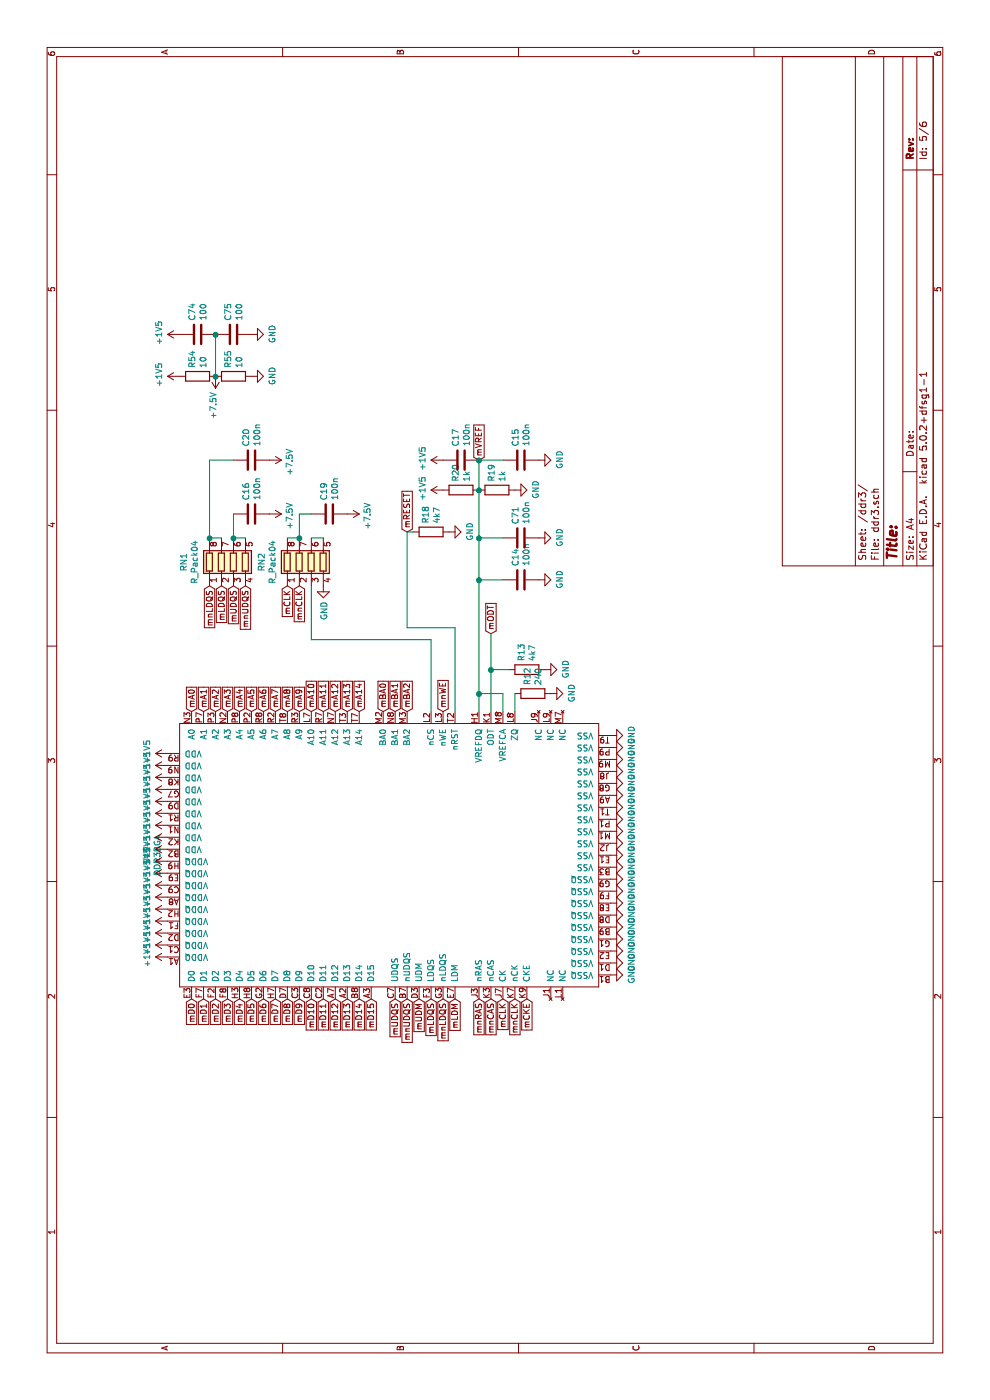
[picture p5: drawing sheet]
EESchema Schematic File Version 4
LIBS:fpga_adda-cache
EELAYER 26 0
EELAYER END
$Descr A4 11693 8268
encoding utf-8
Sheet 5 6
Title ""
Date ""
Rev ""
Comp ""
Comment1 ""
Comment2 ""
Comment3 ""
Comment4 ""
$EndDescr
$Comp
L fpga_adda:DDR3BGA U10
U 1 1
P 4250 2750
F 0 "U10" H 4550 4278 50  0000 C CNN
F 1 "DDR3BGA" H 4550 4187 50  0000 C CNN
F 2 "adda:ddr3bga" H 4250 2750 50  0001 C CNN
F 3 "" H 4250 2750 50  0001 C CNN
	1    4250 2750
	1    0    0    -1  
$EndComp
$Comp
L power:GND #PWR0246
U 1 1
P 3550 5100
F 0 "#PWR0246" H 3550 4850 50  0001 C CNN
F 1 "GND" H 3555 4927 50  0000 C CNN
F 2 "" H 3550 5100 50  0001 C CNN
F 3 "" H 3550 5100 50  0001 C CNN
	1    3550 5100
	1    0    0    -1  
$EndComp
$Comp
L power:GND #PWR0247
U 1 1
P 3650 5100
F 0 "#PWR0247" H 3650 4850 50  0001 C CNN
F 1 "GND" H 3655 4927 50  0000 C CNN
F 2 "" H 3650 5100 50  0001 C CNN
F 3 "" H 3650 5100 50  0001 C CNN
	1    3650 5100
	1    0    0    -1  
$EndComp
$Comp
L power:GND #PWR0249
U 1 1
P 3750 5100
F 0 "#PWR0249" H 3750 4850 50  0001 C CNN
F 1 "GND" H 3755 4927 50  0000 C CNN
F 2 "" H 3750 5100 50  0001 C CNN
F 3 "" H 3750 5100 50  0001 C CNN
	1    3750 5100
	1    0    0    -1  
$EndComp
$Comp
L power:GND #PWR0251
U 1 1
P 3850 5100
F 0 "#PWR0251" H 3850 4850 50  0001 C CNN
F 1 "GND" H 3855 4927 50  0000 C CNN
F 2 "" H 3850 5100 50  0001 C CNN
F 3 "" H 3850 5100 50  0001 C CNN
	1    3850 5100
	1    0    0    -1  
$EndComp
$Comp
L power:GND #PWR0253
U 1 1
P 3950 5100
F 0 "#PWR0253" H 3950 4850 50  0001 C CNN
F 1 "GND" H 3955 4927 50  0000 C CNN
F 2 "" H 3950 5100 50  0001 C CNN
F 3 "" H 3950 5100 50  0001 C CNN
	1    3950 5100
	1    0    0    -1  
$EndComp
$Comp
L power:GND #PWR0255
U 1 1
P 4050 5100
F 0 "#PWR0255" H 4050 4850 50  0001 C CNN
F 1 "GND" H 4055 4927 50  0000 C CNN
F 2 "" H 4050 5100 50  0001 C CNN
F 3 "" H 4050 5100 50  0001 C CNN
	1    4050 5100
	1    0    0    -1  
$EndComp
$Comp
L power:GND #PWR0257
U 1 1
P 4150 5100
F 0 "#PWR0257" H 4150 4850 50  0001 C CNN
F 1 "GND" H 4155 4927 50  0000 C CNN
F 2 "" H 4150 5100 50  0001 C CNN
F 3 "" H 4150 5100 50  0001 C CNN
	1    4150 5100
	1    0    0    -1  
$EndComp
$Comp
L power:GND #PWR0259
U 1 1
P 4250 5100
F 0 "#PWR0259" H 4250 4850 50  0001 C CNN
F 1 "GND" H 4255 4927 50  0000 C CNN
F 2 "" H 4250 5100 50  0001 C CNN
F 3 "" H 4250 5100 50  0001 C CNN
	1    4250 5100
	1    0    0    -1  
$EndComp
$Comp
L power:GND #PWR0261
U 1 1
P 4350 5100
F 0 "#PWR0261" H 4350 4850 50  0001 C CNN
F 1 "GND" H 4355 4927 50  0000 C CNN
F 2 "" H 4350 5100 50  0001 C CNN
F 3 "" H 4350 5100 50  0001 C CNN
	1    4350 5100
	1    0    0    -1  
$EndComp
$Comp
L power:GND #PWR0263
U 1 1
P 4450 5100
F 0 "#PWR0263" H 4450 4850 50  0001 C CNN
F 1 "GND" H 4455 4927 50  0000 C CNN
F 2 "" H 4450 5100 50  0001 C CNN
F 3 "" H 4450 5100 50  0001 C CNN
	1    4450 5100
	1    0    0    -1  
$EndComp
$Comp
L power:GND #PWR0265
U 1 1
P 4550 5100
F 0 "#PWR0265" H 4550 4850 50  0001 C CNN
F 1 "GND" H 4555 4927 50  0000 C CNN
F 2 "" H 4550 5100 50  0001 C CNN
F 3 "" H 4550 5100 50  0001 C CNN
	1    4550 5100
	1    0    0    -1  
$EndComp
$Comp
L power:GND #PWR0267
U 1 1
P 4650 5100
F 0 "#PWR0267" H 4650 4850 50  0001 C CNN
F 1 "GND" H 4655 4927 50  0000 C CNN
F 2 "" H 4650 5100 50  0001 C CNN
F 3 "" H 4650 5100 50  0001 C CNN
	1    4650 5100
	1    0    0    -1  
$EndComp
$Comp
L power:GND #PWR0269
U 1 1
P 4750 5100
F 0 "#PWR0269" H 4750 4850 50  0001 C CNN
F 1 "GND" H 4755 4927 50  0000 C CNN
F 2 "" H 4750 5100 50  0001 C CNN
F 3 "" H 4750 5100 50  0001 C CNN
	1    4750 5100
	1    0    0    -1  
$EndComp
$Comp
L power:GND #PWR0271
U 1 1
P 4850 5100
F 0 "#PWR0271" H 4850 4850 50  0001 C CNN
F 1 "GND" H 4855 4927 50  0000 C CNN
F 2 "" H 4850 5100 50  0001 C CNN
F 3 "" H 4850 5100 50  0001 C CNN
	1    4850 5100
	1    0    0    -1  
$EndComp
$Comp
L power:GND #PWR0273
U 1 1
P 4950 5100
F 0 "#PWR0273" H 4950 4850 50  0001 C CNN
F 1 "GND" H 4955 4927 50  0000 C CNN
F 2 "" H 4950 5100 50  0001 C CNN
F 3 "" H 4950 5100 50  0001 C CNN
	1    4950 5100
	1    0    0    -1  
$EndComp
$Comp
L power:GND #PWR0275
U 1 1
P 5050 5100
F 0 "#PWR0275" H 5050 4850 50  0001 C CNN
F 1 "GND" H 5055 4927 50  0000 C CNN
F 2 "" H 5050 5100 50  0001 C CNN
F 3 "" H 5050 5100 50  0001 C CNN
	1    5050 5100
	1    0    0    -1  
$EndComp
$Comp
L power:GND #PWR0277
U 1 1
P 5150 5100
F 0 "#PWR0277" H 5150 4850 50  0001 C CNN
F 1 "GND" H 5155 4927 50  0000 C CNN
F 2 "" H 5150 5100 50  0001 C CNN
F 3 "" H 5150 5100 50  0001 C CNN
	1    5150 5100
	1    0    0    -1  
$EndComp
$Comp
L power:GND #PWR0279
U 1 1
P 5250 5100
F 0 "#PWR0279" H 5250 4850 50  0001 C CNN
F 1 "GND" H 5255 4927 50  0000 C CNN
F 2 "" H 5250 5100 50  0001 C CNN
F 3 "" H 5250 5100 50  0001 C CNN
	1    5250 5100
	1    0    0    -1  
$EndComp
$Comp
L power:GND #PWR0281
U 1 1
P 5350 5100
F 0 "#PWR0281" H 5350 4850 50  0001 C CNN
F 1 "GND" H 5355 4927 50  0000 C CNN
F 2 "" H 5350 5100 50  0001 C CNN
F 3 "" H 5350 5100 50  0001 C CNN
	1    5350 5100
	1    0    0    -1  
$EndComp
$Comp
L power:GND #PWR0283
U 1 1
P 5450 5100
F 0 "#PWR0283" H 5450 4850 50  0001 C CNN
F 1 "GND" H 5455 4927 50  0000 C CNN
F 2 "" H 5450 5100 50  0001 C CNN
F 3 "" H 5450 5100 50  0001 C CNN
	1    5450 5100
	1    0    0    -1  
$EndComp
$Comp
L power:GND #PWR0284
U 1 1
P 5550 5100
F 0 "#PWR0284" H 5550 4850 50  0001 C CNN
F 1 "GND" H 5555 4927 50  0000 C CNN
F 2 "" H 5550 5100 50  0001 C CNN
F 3 "" H 5550 5100 50  0001 C CNN
	1    5550 5100
	1    0    0    -1  
$EndComp
$Comp
L power:+1V5 #PWR0282
U 1 1
P 5400 1400
F 0 "#PWR0282" H 5400 1250 50  0001 C CNN
F 1 "+1V5" H 5415 1573 50  0000 C CNN
F 2 "" H 5400 1400 50  0001 C CNN
F 3 "" H 5400 1400 50  0001 C CNN
	1    5400 1400
	1    0    0    -1  
$EndComp
$Comp
L power:+1V5 #PWR0280
U 1 1
P 5300 1400
F 0 "#PWR0280" H 5300 1250 50  0001 C CNN
F 1 "+1V5" H 5315 1573 50  0000 C CNN
F 2 "" H 5300 1400 50  0001 C CNN
F 3 "" H 5300 1400 50  0001 C CNN
	1    5300 1400
	1    0    0    -1  
$EndComp
$Comp
L power:+1V5 #PWR0278
U 1 1
P 5200 1400
F 0 "#PWR0278" H 5200 1250 50  0001 C CNN
F 1 "+1V5" H 5215 1573 50  0000 C CNN
F 2 "" H 5200 1400 50  0001 C CNN
F 3 "" H 5200 1400 50  0001 C CNN
	1    5200 1400
	1    0    0    -1  
$EndComp
$Comp
L power:+1V5 #PWR0276
U 1 1
P 5100 1400
F 0 "#PWR0276" H 5100 1250 50  0001 C CNN
F 1 "+1V5" H 5115 1573 50  0000 C CNN
F 2 "" H 5100 1400 50  0001 C CNN
F 3 "" H 5100 1400 50  0001 C CNN
	1    5100 1400
	1    0    0    -1  
$EndComp
$Comp
L power:+1V5 #PWR0274
U 1 1
P 5000 1400
F 0 "#PWR0274" H 5000 1250 50  0001 C CNN
F 1 "+1V5" H 5015 1573 50  0000 C CNN
F 2 "" H 5000 1400 50  0001 C CNN
F 3 "" H 5000 1400 50  0001 C CNN
	1    5000 1400
	1    0    0    -1  
$EndComp
$Comp
L power:+1V5 #PWR0272
U 1 1
P 4900 1400
F 0 "#PWR0272" H 4900 1250 50  0001 C CNN
F 1 "+1V5" H 4915 1573 50  0000 C CNN
F 2 "" H 4900 1400 50  0001 C CNN
F 3 "" H 4900 1400 50  0001 C CNN
	1    4900 1400
	1    0    0    -1  
$EndComp
$Comp
L power:+1V5 #PWR0270
U 1 1
P 4800 1400
F 0 "#PWR0270" H 4800 1250 50  0001 C CNN
F 1 "+1V5" H 4815 1573 50  0000 C CNN
F 2 "" H 4800 1400 50  0001 C CNN
F 3 "" H 4800 1400 50  0001 C CNN
	1    4800 1400
	1    0    0    -1  
$EndComp
$Comp
L power:+1V5 #PWR0268
U 1 1
P 4700 1400
F 0 "#PWR0268" H 4700 1250 50  0001 C CNN
F 1 "+1V5" H 4715 1573 50  0000 C CNN
F 2 "" H 4700 1400 50  0001 C CNN
F 3 "" H 4700 1400 50  0001 C CNN
	1    4700 1400
	1    0    0    -1  
$EndComp
$Comp
L power:+1V5 #PWR0266
U 1 1
P 4600 1400
F 0 "#PWR0266" H 4600 1250 50  0001 C CNN
F 1 "+1V5" H 4615 1573 50  0000 C CNN
F 2 "" H 4600 1400 50  0001 C CNN
F 3 "" H 4600 1400 50  0001 C CNN
	1    4600 1400
	1    0    0    -1  
$EndComp
$Comp
L power:+1V5 #PWR0264
U 1 1
P 4500 1400
F 0 "#PWR0264" H 4500 1250 50  0001 C CNN
F 1 "+1V5" H 4515 1573 50  0000 C CNN
F 2 "" H 4500 1400 50  0001 C CNN
F 3 "" H 4500 1400 50  0001 C CNN
	1    4500 1400
	1    0    0    -1  
$EndComp
$Comp
L power:+1V5 #PWR0262
U 1 1
P 4400 1400
F 0 "#PWR0262" H 4400 1250 50  0001 C CNN
F 1 "+1V5" H 4415 1573 50  0000 C CNN
F 2 "" H 4400 1400 50  0001 C CNN
F 3 "" H 4400 1400 50  0001 C CNN
	1    4400 1400
	1    0    0    -1  
$EndComp
$Comp
L power:+1V5 #PWR0260
U 1 1
P 4300 1400
F 0 "#PWR0260" H 4300 1250 50  0001 C CNN
F 1 "+1V5" H 4315 1573 50  0000 C CNN
F 2 "" H 4300 1400 50  0001 C CNN
F 3 "" H 4300 1400 50  0001 C CNN
	1    4300 1400
	1    0    0    -1  
$EndComp
$Comp
L power:+1V5 #PWR0258
U 1 1
P 4200 1400
F 0 "#PWR0258" H 4200 1250 50  0001 C CNN
F 1 "+1V5" H 4215 1573 50  0000 C CNN
F 2 "" H 4200 1400 50  0001 C CNN
F 3 "" H 4200 1400 50  0001 C CNN
	1    4200 1400
	1    0    0    -1  
$EndComp
$Comp
L power:+1V5 #PWR0256
U 1 1
P 4100 1400
F 0 "#PWR0256" H 4100 1250 50  0001 C CNN
F 1 "+1V5" H 4115 1573 50  0000 C CNN
F 2 "" H 4100 1400 50  0001 C CNN
F 3 "" H 4100 1400 50  0001 C CNN
	1    4100 1400
	1    0    0    -1  
$EndComp
$Comp
L power:+1V5 #PWR0254
U 1 1
P 4000 1400
F 0 "#PWR0254" H 4000 1250 50  0001 C CNN
F 1 "+1V5" H 4015 1573 50  0000 C CNN
F 2 "" H 4000 1400 50  0001 C CNN
F 3 "" H 4000 1400 50  0001 C CNN
	1    4000 1400
	1    0    0    -1  
$EndComp
$Comp
L power:+1V5 #PWR0252
U 1 1
P 3900 1400
F 0 "#PWR0252" H 3900 1250 50  0001 C CNN
F 1 "+1V5" H 3915 1573 50  0000 C CNN
F 2 "" H 3900 1400 50  0001 C CNN
F 3 "" H 3900 1400 50  0001 C CNN
	1    3900 1400
	1    0    0    -1  
$EndComp
$Comp
L power:+1V5 #PWR0250
U 1 1
P 3800 1400
F 0 "#PWR0250" H 3800 1250 50  0001 C CNN
F 1 "+1V5" H 3815 1573 50  0000 C CNN
F 2 "" H 3800 1400 50  0001 C CNN
F 3 "" H 3800 1400 50  0001 C CNN
	1    3800 1400
	1    0    0    -1  
$EndComp
$Comp
L power:+1V5 #PWR0248
U 1 1
P 3700 1400
F 0 "#PWR0248" H 3700 1250 50  0001 C CNN
F 1 "+1V5" H 3715 1573 50  0000 C CNN
F 2 "" H 3700 1400 50  0001 C CNN
F 3 "" H 3700 1400 50  0001 C CNN
	1    3700 1400
	1    0    0    -1  
$EndComp
Text GLabel 3350 1600 0    50   Input ~ 0
mD0
Text GLabel 3350 1700 0    50   Input ~ 0
mD1
Text GLabel 3350 1800 0    50   Input ~ 0
mD2
Text GLabel 3350 1900 0    50   Input ~ 0
mD3
Text GLabel 3350 2000 0    50   Input ~ 0
mD4
Text GLabel 3350 2100 0    50   Input ~ 0
mD5
Text GLabel 3350 2200 0    50   Input ~ 0
mD6
Text GLabel 3350 2300 0    50   Input ~ 0
mD7
Text GLabel 3350 2400 0    50   Input ~ 0
mD8
Text GLabel 3350 2500 0    50   Input ~ 0
mD9
Text GLabel 3350 2600 0    50   Input ~ 0
mD10
Text GLabel 3350 2700 0    50   Input ~ 0
mD11
Text GLabel 3350 2800 0    50   Input ~ 0
mD12
Text GLabel 3350 2900 0    50   Input ~ 0
mD13
Text GLabel 3350 3000 0    50   Input ~ 0
mD14
Text GLabel 3350 3100 0    50   Input ~ 0
mD15
Text GLabel 5750 1600 2    50   Input ~ 0
mA0
Text GLabel 5750 1700 2    50   Input ~ 0
mA1
Text GLabel 5750 1800 2    50   Input ~ 0
mA2
Text GLabel 5750 1900 2    50   Input ~ 0
mA3
Text GLabel 5750 2000 2    50   Input ~ 0
mA4
Text GLabel 5750 2100 2    50   Input ~ 0
mA5
Text GLabel 5750 2200 2    50   Input ~ 0
mA6
Text GLabel 5750 2300 2    50   Input ~ 0
mA7
Text GLabel 5750 2400 2    50   Input ~ 0
mA8
Text GLabel 5750 2500 2    50   Input ~ 0
mA9
Text GLabel 5750 2600 2    50   Input ~ 0
mA10
Text GLabel 5750 2700 2    50   Input ~ 0
mA11
Text GLabel 5750 2800 2    50   Input ~ 0
mA12
Text GLabel 5750 2900 2    50   Input ~ 0
mA13
Text GLabel 5750 3000 2    50   Input ~ 0
mA14
Text GLabel 5750 3200 2    50   Input ~ 0
mBA0
Text GLabel 5750 3300 2    50   Input ~ 0
mBA1
Text GLabel 5750 3400 2    50   Input ~ 0
mBA2
Text GLabel 3350 3300 0    50   Input ~ 0
mUDQS
Text GLabel 3350 3400 0    50   Input ~ 0
mnUDQS
Text GLabel 3350 3500 0    50   Input ~ 0
mUDM
Text GLabel 3350 3600 0    50   Input ~ 0
mLDQS
Text GLabel 3350 3700 0    50   Input ~ 0
mnLDQS
Text GLabel 3350 3800 0    50   Input ~ 0
mLDM
Text GLabel 3350 4000 0    50   Input ~ 0
mnRAS
Text GLabel 3350 4100 0    50   Input ~ 0
mnCAS
Text GLabel 3350 4200 0    50   Input ~ 0
mCLK
Text GLabel 3350 4300 0    50   Input ~ 0
mnCLK
Text GLabel 3350 4400 0    50   Input ~ 0
mCKE
Text GLabel 7250 3400 2    50   Input ~ 0
mRESET
Text GLabel 5750 3700 2    50   Input ~ 0
mnWE
$Comp
L Device:R R20
U 1 1
P 7600 3850
F 0 "R20" H 7670 3896 50  0000 L CNN
F 1 "1k" H 7670 3805 50  0000 L CNN
F 2 "Resistor_SMD:R_0805_2012Metric_Pad1.15x1.40mm_HandSolder" V 7530 3850 50  0001 C CNN
F 3 "~" H 7600 3850 50  0001 C CNN
	1    7600 3850
	1    0    0    -1  
$EndComp
$Comp
L Device:R R19
U 1 1
P 7600 4150
F 0 "R19" H 7670 4196 50  0000 L CNN
F 1 "1k" H 7670 4105 50  0000 L CNN
F 2 "Resistor_SMD:R_0805_2012Metric_Pad1.15x1.40mm_HandSolder" V 7530 4150 50  0001 C CNN
F 3 "~" H 7600 4150 50  0001 C CNN
	1    7600 4150
	1    0    0    -1  
$EndComp
$Comp
L power:+1V5 #PWR0292
U 1 1
P 7600 3700
F 0 "#PWR0292" H 7600 3550 50  0001 C CNN
F 1 "+1V5" H 7615 3873 50  0000 C CNN
F 2 "" H 7600 3700 50  0001 C CNN
F 3 "" H 7600 3700 50  0001 C CNN
	1    7600 3700
	1    0    0    -1  
$EndComp
$Comp
L power:GND #PWR0293
U 1 1
P 7600 4300
F 0 "#PWR0293" H 7600 4050 50  0001 C CNN
F 1 "GND" H 7605 4127 50  0000 C CNN
F 2 "" H 7600 4300 50  0001 C CNN
F 3 "" H 7600 4300 50  0001 C CNN
	1    7600 4300
	1    0    0    -1  
$EndComp
Connection ~ 7600 4000
Text GLabel 6400 4100 2    50   Input ~ 0
mODT
$Comp
L Device:C C17
U 1 1
P 7850 3850
F 0 "C17" H 7965 3896 50  0000 L CNN
F 1 "100n" H 7965 3805 50  0000 L CNN
F 2 "Capacitor_SMD:C_0805_2012Metric_Pad1.15x1.40mm_HandSolder" H 7888 3700 50  0001 C CNN
F 3 "~" H 7850 3850 50  0001 C CNN
	1    7850 3850
	1    0    0    -1  
$EndComp
$Comp
L Device:C C14
U 1 1
P 6850 4350
F 0 "C14" H 6965 4396 50  0000 L CNN
F 1 "100n" H 6965 4305 50  0000 L CNN
F 2 "Capacitor_SMD:C_0805_2012Metric_Pad1.15x1.40mm_HandSolder" H 6888 4200 50  0001 C CNN
F 3 "~" H 6850 4350 50  0001 C CNN
	1    6850 4350
	1    0    0    -1  
$EndComp
$Comp
L Device:C C15
U 1 1
P 7850 4350
F 0 "C15" H 7965 4396 50  0000 L CNN
F 1 "100n" H 7965 4305 50  0000 L CNN
F 2 "Capacitor_SMD:C_0805_2012Metric_Pad1.15x1.40mm_HandSolder" H 7888 4200 50  0001 C CNN
F 3 "~" H 7850 4350 50  0001 C CNN
	1    7850 4350
	1    0    0    -1  
$EndComp
Wire Wire Line
	7850 4000 7850 4200
$Comp
L power:GND #PWR0296
U 1 1
P 7850 4500
F 0 "#PWR0296" H 7850 4250 50  0001 C CNN
F 1 "GND" H 7855 4327 50  0000 C CNN
F 2 "" H 7850 4500 50  0001 C CNN
F 3 "" H 7850 4500 50  0001 C CNN
	1    7850 4500
	1    0    0    -1  
$EndComp
$Comp
L power:GND #PWR0288
U 1 1
P 6850 4500
F 0 "#PWR0288" H 6850 4250 50  0001 C CNN
F 1 "GND" H 6855 4327 50  0000 C CNN
F 2 "" H 6850 4500 50  0001 C CNN
F 3 "" H 6850 4500 50  0001 C CNN
	1    6850 4500
	1    0    0    -1  
$EndComp
$Comp
L power:+1V5 #PWR0295
U 1 1
P 7850 3700
F 0 "#PWR0295" H 7850 3550 50  0001 C CNN
F 1 "+1V5" H 7865 3873 50  0000 C CNN
F 2 "" H 7850 3700 50  0001 C CNN
F 3 "" H 7850 3700 50  0001 C CNN
	1    7850 3700
	1    0    0    -1  
$EndComp
Wire Wire Line
	7850 4000 7600 4000
Wire Wire Line
	6850 4000 6850 4200
Connection ~ 6850 4000
Wire Wire Line
	5750 4000 5900 4000
Wire Wire Line
	5750 4200 5900 4200
Text GLabel 7850 4000 2    50   Input ~ 0
mVREF
$Comp
L Device:R R13
U 1 1
P 6100 4400
F 0 "R13" H 6170 4446 50  0000 L CNN
F 1 "4k7" H 6170 4355 50  0000 L CNN
F 2 "Resistor_SMD:R_0805_2012Metric_Pad1.15x1.40mm_HandSolder" V 6030 4400 50  0001 C CNN
F 3 "~" H 6100 4400 50  0001 C CNN
	1    6100 4400
	1    0    0    -1  
$EndComp
$Comp
L power:GND #PWR0286
U 1 1
P 6100 4550
F 0 "#PWR0286" H 6100 4300 50  0001 C CNN
F 1 "GND" H 6105 4377 50  0000 C CNN
F 2 "" H 6100 4550 50  0001 C CNN
F 3 "" H 6100 4550 50  0001 C CNN
	1    6100 4550
	1    0    0    -1  
$EndComp
Wire Wire Line
	6100 4100 6100 4250
Connection ~ 6100 4100
Wire Wire Line
	6100 4100 5750 4100
$Comp
L Device:R R18
U 1 1
P 7250 3600
F 0 "R18" H 7320 3646 50  0000 L CNN
F 1 "4k7" H 7320 3555 50  0000 L CNN
F 2 "Resistor_SMD:R_0805_2012Metric_Pad1.15x1.40mm_HandSolder" V 7180 3600 50  0001 C CNN
F 3 "~" H 7250 3600 50  0001 C CNN
	1    7250 3600
	1    0    0    -1  
$EndComp
$Comp
L power:GND #PWR0289
U 1 1
P 7250 3750
F 0 "#PWR0289" H 7250 3500 50  0001 C CNN
F 1 "GND" H 7255 3577 50  0000 C CNN
F 2 "" H 7250 3750 50  0001 C CNN
F 3 "" H 7250 3750 50  0001 C CNN
	1    7250 3750
	1    0    0    -1  
$EndComp
Wire Wire Line
	5750 3600 6350 3600
Wire Wire Line
	6350 3600 6350 2600
Wire Wire Line
	7250 3450 7250 3400
Wire Wire Line
	5750 3800 6450 3800
Wire Wire Line
	6450 3800 6450 3400
$Comp
L Device:R R12
U 1 1
P 5900 4450
F 0 "R12" H 5970 4496 50  0000 L CNN
F 1 "240" H 5970 4405 50  0000 L CNN
F 2 "Resistor_SMD:R_0805_2012Metric_Pad1.15x1.40mm_HandSolder" V 5830 4450 50  0001 C CNN
F 3 "~" H 5900 4450 50  0001 C CNN
	1    5900 4450
	1    0    0    -1  
$EndComp
Wire Wire Line
	5750 4300 5900 4300
$Comp
L power:GND #PWR0285
U 1 1
P 5900 4600
F 0 "#PWR0285" H 5900 4350 50  0001 C CNN
F 1 "GND" H 5905 4427 50  0000 C CNN
F 2 "" H 5900 4600 50  0001 C CNN
F 3 "" H 5900 4600 50  0001 C CNN
	1    5900 4600
	1    0    0    -1  
$EndComp
$Comp
L Device:R_Pack04 RN1
U 1 1
P 7000 1950
F 0 "RN1" V 6583 1950 50  0000 C CNN
F 1 "R_Pack04" V 6674 1950 50  0000 C CNN
F 2 "Resistor_SMD:R_Array_Concave_4x0603" V 7275 1950 50  0001 C CNN
F 3 "~" H 7000 1950 50  0001 C CNN
	1    7000 1950
	0    1    1    0   
$EndComp
Text GLabel 6800 1950 0    50   Input ~ 0
mUDQS
Text GLabel 6800 2050 0    50   Input ~ 0
mnUDQS
Text GLabel 6800 1850 0    50   Input ~ 0
mLDQS
Text GLabel 6800 1750 0    50   Input ~ 0
mnLDQS
$Comp
L Device:R_Pack04 RN2
U 1 1
P 7000 2600
F 0 "RN2" V 6583 2600 50  0000 C CNN
F 1 "R_Pack04" V 6674 2600 50  0000 C CNN
F 2 "Resistor_SMD:R_Array_Concave_4x0603" V 7275 2600 50  0001 C CNN
F 3 "~" H 7000 2600 50  0001 C CNN
	1    7000 2600
	0    1    1    0   
$EndComp
Text GLabel 6800 2400 0    50   Input ~ 0
mCLK
Text GLabel 6800 2500 0    50   Input ~ 0
mnCLK
Wire Wire Line
	7200 1750 7200 1850
Wire Wire Line
	7200 1950 7200 2050
Wire Wire Line
	7200 2400 7200 2500
Wire Wire Line
	7200 2700 7200 2600
$Comp
L Device:C C19
U 1 1
P 7400 2750
F 0 "C19" H 7515 2796 50  0000 L CNN
F 1 "100n" H 7515 2705 50  0000 L CNN
F 2 "Capacitor_SMD:C_0805_2012Metric_Pad1.15x1.40mm_HandSolder" H 7438 2600 50  0001 C CNN
F 3 "~" H 7400 2750 50  0001 C CNN
	1    7400 2750
	1    0    0    -1  
$EndComp
$Comp
L Device:C C16
U 1 1
P 7400 2100
F 0 "C16" H 7515 2146 50  0000 L CNN
F 1 "100n" H 7515 2055 50  0000 L CNN
F 2 "Capacitor_SMD:C_0805_2012Metric_Pad1.15x1.40mm_HandSolder" H 7438 1950 50  0001 C CNN
F 3 "~" H 7400 2100 50  0001 C CNN
	1    7400 2100
	1    0    0    -1  
$EndComp
$Comp
L Device:C C20
U 1 1
P 7850 2100
F 0 "C20" H 7965 2146 50  0000 L CNN
F 1 "100n" H 7965 2055 50  0000 L CNN
F 2 "Capacitor_SMD:C_0805_2012Metric_Pad1.15x1.40mm_HandSolder" H 7888 1950 50  0001 C CNN
F 3 "~" H 7850 2100 50  0001 C CNN
	1    7850 2100
	1    0    0    -1  
$EndComp
Wire Wire Line
	7200 1750 7850 1750
Wire Wire Line
	7850 1750 7850 1950
Connection ~ 7200 1750
Wire Wire Line
	7200 1950 7400 1950
Connection ~ 7200 1950
$Comp
L power:+7.5V #PWR0294
U 1 1
P 7850 2250
F 0 "#PWR0294" H 7850 2100 50  0001 C CNN
F 1 "+7.5V" H 7865 2423 50  0000 C CNN
F 2 "" H 7850 2250 50  0001 C CNN
F 3 "" H 7850 2250 50  0001 C CNN
	1    7850 2250
	-1   0    0    1   
$EndComp
$Comp
L power:+7.5V #PWR0290
U 1 1
P 7400 2250
F 0 "#PWR0290" H 7400 2100 50  0001 C CNN
F 1 "+7.5V" H 7415 2423 50  0000 C CNN
F 2 "" H 7400 2250 50  0001 C CNN
F 3 "" H 7400 2250 50  0001 C CNN
	1    7400 2250
	-1   0    0    1   
$EndComp
$Comp
L power:+7.5V #PWR0291
U 1 1
P 7400 2900
F 0 "#PWR0291" H 7400 2750 50  0001 C CNN
F 1 "+7.5V" H 7415 3073 50  0000 C CNN
F 2 "" H 7400 2900 50  0001 C CNN
F 3 "" H 7400 2900 50  0001 C CNN
	1    7400 2900
	-1   0    0    1   
$EndComp
Wire Wire Line
	6100 4100 6400 4100
Wire Wire Line
	6450 3400 7250 3400
$Comp
L power:GND #PWR0287
U 1 1
P 6800 2700
F 0 "#PWR0287" H 6800 2450 50  0001 C CNN
F 1 "GND" V 6805 2572 50  0000 R CNN
F 2 "" H 6800 2700 50  0001 C CNN
F 3 "" H 6800 2700 50  0001 C CNN
	1    6800 2700
	0    1    1    0   
$EndComp
Connection ~ 7850 4000
Wire Wire Line
	6850 4000 7200 4000
$Comp
L Device:C C71
U 1 1
P 7200 4350
F 0 "C71" H 7315 4396 50  0000 L CNN
F 1 "100n" H 7315 4305 50  0000 L CNN
F 2 "Capacitor_SMD:C_0805_2012Metric_Pad1.15x1.40mm_HandSolder" H 7238 4200 50  0001 C CNN
F 3 "~" H 7200 4350 50  0001 C CNN
	1    7200 4350
	1    0    0    -1  
$EndComp
$Comp
L power:GND #PWR0352
U 1 1
P 7200 4500
F 0 "#PWR0352" H 7200 4250 50  0001 C CNN
F 1 "GND" H 7205 4327 50  0000 C CNN
F 2 "" H 7200 4500 50  0001 C CNN
F 3 "" H 7200 4500 50  0001 C CNN
	1    7200 4500
	1    0    0    -1  
$EndComp
Wire Wire Line
	7200 4000 7200 4200
Connection ~ 7200 4000
Wire Wire Line
	7200 4000 7600 4000
Wire Wire Line
	5900 4200 5900 4000
Connection ~ 5900 4000
Wire Wire Line
	5900 4000 6850 4000
Wire Wire Line
	6800 2600 6350 2600
Wire Wire Line
	7200 2500 7400 2500
Wire Wire Line
	7400 2500 7400 2600
Connection ~ 7200 2500
$Comp
L Device:R R54
U 1 1
P 8550 1650
F 0 "R54" H 8620 1696 50  0000 L CNN
F 1 "10" H 8620 1605 50  0000 L CNN
F 2 "Resistor_SMD:R_0805_2012Metric_Pad1.15x1.40mm_HandSolder" V 8480 1650 50  0001 C CNN
F 3 "~" H 8550 1650 50  0001 C CNN
	1    8550 1650
	1    0    0    -1  
$EndComp
$Comp
L Device:R R55
U 1 1
P 8550 1950
F 0 "R55" H 8620 1996 50  0000 L CNN
F 1 "10" H 8620 1905 50  0000 L CNN
F 2 "Resistor_SMD:R_0805_2012Metric_Pad1.15x1.40mm_HandSolder" V 8480 1950 50  0001 C CNN
F 3 "~" H 8550 1950 50  0001 C CNN
	1    8550 1950
	1    0    0    -1  
$EndComp
$Comp
L power:GND #PWR0370
U 1 1
P 8550 2100
F 0 "#PWR0370" H 8550 1850 50  0001 C CNN
F 1 "GND" H 8555 1927 50  0000 C CNN
F 2 "" H 8550 2100 50  0001 C CNN
F 3 "" H 8550 2100 50  0001 C CNN
	1    8550 2100
	1    0    0    -1  
$EndComp
$Comp
L power:+1V5 #PWR0371
U 1 1
P 8550 1500
F 0 "#PWR0371" H 8550 1350 50  0001 C CNN
F 1 "+1V5" H 8565 1673 50  0000 C CNN
F 2 "" H 8550 1500 50  0001 C CNN
F 3 "" H 8550 1500 50  0001 C CNN
	1    8550 1500
	1    0    0    -1  
$EndComp
$Comp
L power:+7.5V #PWR0372
U 1 1
P 8550 1800
F 0 "#PWR0372" H 8550 1650 50  0001 C CNN
F 1 "+7.5V" V 8565 1928 50  0000 L CNN
F 2 "" H 8550 1800 50  0001 C CNN
F 3 "" H 8550 1800 50  0001 C CNN
	1    8550 1800
	0    -1   -1   0   
$EndComp
Connection ~ 8550 1800
$Comp
L Device:C C74
U 1 1
P 8900 1650
F 0 "C74" H 9015 1696 50  0000 L CNN
F 1 "100" H 9015 1605 50  0000 L CNN
F 2 "Capacitor_SMD:C_0805_2012Metric_Pad1.15x1.40mm_HandSolder" H 8938 1500 50  0001 C CNN
F 3 "~" H 8900 1650 50  0001 C CNN
	1    8900 1650
	1    0    0    -1  
$EndComp
$Comp
L Device:C C75
U 1 1
P 8900 1950
F 0 "C75" H 9015 1996 50  0000 L CNN
F 1 "100" H 9015 1905 50  0000 L CNN
F 2 "Capacitor_SMD:C_0805_2012Metric_Pad1.15x1.40mm_HandSolder" H 8938 1800 50  0001 C CNN
F 3 "~" H 8900 1950 50  0001 C CNN
	1    8900 1950
	1    0    0    -1  
$EndComp
Wire Wire Line
	8550 1800 8900 1800
Connection ~ 8900 1800
$Comp
L power:+1V5 #PWR0373
U 1 1
P 8900 1500
F 0 "#PWR0373" H 8900 1350 50  0001 C CNN
F 1 "+1V5" H 8915 1673 50  0000 C CNN
F 2 "" H 8900 1500 50  0001 C CNN
F 3 "" H 8900 1500 50  0001 C CNN
	1    8900 1500
	1    0    0    -1  
$EndComp
$Comp
L power:GND #PWR0374
U 1 1
P 8900 2100
F 0 "#PWR0374" H 8900 1850 50  0001 C CNN
F 1 "GND" H 8905 1927 50  0000 C CNN
F 2 "" H 8900 2100 50  0001 C CNN
F 3 "" H 8900 2100 50  0001 C CNN
	1    8900 2100
	1    0    0    -1  
$EndComp
$EndSCHEMATC
